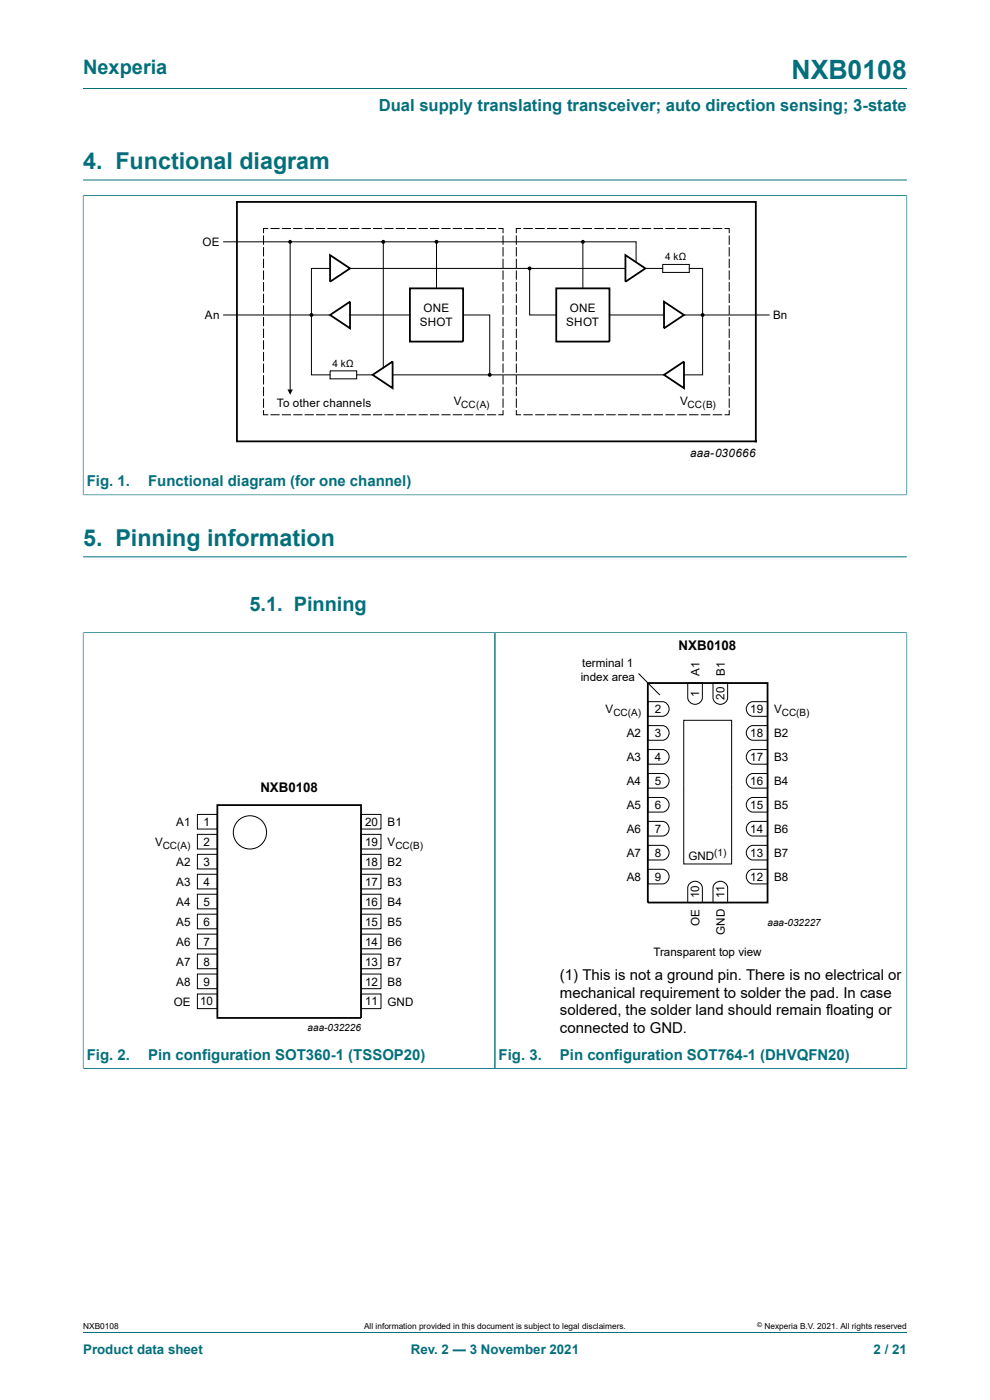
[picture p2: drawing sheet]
<svg xmlns="http://www.w3.org/2000/svg" width="210mm" height="297mm" viewBox="0 0 210 297" stroke-linecap="round" stroke-linejoin="round" font-family="sans-serif">
<g fill="none" stroke="#036f7b" stroke-width=".21">
<path d="M17.6 18.8h174.8M17.6 38.2h174.8M17.6 41.5h174.8M17.6 41.4v63.7M192.4 41.4v63.7M17.6 105h174.8M17.6 118.1h174.8M17.6 134.2h174.8M17.6 134.2v92.5M105 134.2v92.5M192.4 134.2v92.5M17.6 226.7h174.8"/>
<path d="M17.6 282.6h174.8"/>
</g>
<path d="M50.3 42.8h110v50.8h-110zM70 54.1l4.2 2.8-4.2 2.9zM132.7 54.1l4.2 2.8-4.2 2.9zM70 66.8l4.2-2.8v5.6zM79 79.5l4.3-2.8v5.6zM86.9 61.2h11.3v11.3h-11.3zM118 61.2h11.3v11.3h-11.3zM140.9 64l4.2 2.8-4.2 2.8zM140.9 79.5l4.2-2.8v5.6zM137.4 144.9h25.4v46.6h-25.4zM46.1 170.8h30.5v45.1h-30.5z" fill="none" stroke="#000" stroke-width=".38"/>
<g fill="none" stroke="#000" stroke-width=".21">
<path d="M47.4 51.3h87.5v4.2M55.9 50.1v1.7M55.9 52.5v1.8M55.9 55v1.8M55.9 57.5v1.7M55.9 59.9v1.8M56.8 48.5h-.9v.9M57.5 48.5h1.7M59.9 48.5h1.7M61.5 51.3v31.9M62.3 48.5h1.7M64.7 48.5h1.8"/>
<path d="M67.1 48.5h1.8M69.6 48.5h1.7M70 56.9h-3.9v22.6h3.9M72 48.5h1.7M74.2 56.9h58.5M74.4 48.5h1.7M76.8 48.5h1.7M79.2 48.5h1.8M81.3 51.3v26.8M81.6 48.5h1.8M84.1 48.5h1.7M86.5 48.5h1.7"/>
<path d="M88.9 48.5h1.7M91.3 48.5h1.7M92.6 51.3v9.9M93.7 48.5h1.8M96.2 48.5h1.7M98.6 48.5h1.7M101 48.5h1.7M103.4 48.5h1.7M105.8 48.5h.9v.9M106.7 50.1v1.7M106.7 52.5v1.8M106.7 55v1.8"/>
<path d="M106.7 57.5v1.7M106.7 59.9v1.8M109.5 50.1v1.7M109.5 52.5v1.8M109.5 55v1.8M109.5 57.5v1.7M109.5 59.9v1.8M110.4 48.5h-.9v.9M111.1 48.5h1.8M112.3 56.9v9.9h5.7M113.6 48.5h1.8M116.1 48.5h1.8"/>
<path d="M118.7 48.5h1.7M121.2 48.5h1.8M123.6 51.3v9.9M123.7 48.5h1.8M126.2 48.5h1.8M128.7 48.5h1.8M131.2 48.5h1.8M133.7 48.5h1.8M136.2 48.5h1.8M136.9 56.9h3.7M138.7 48.5h1.8M140.6 56.1h5.6v1.7h-5.6z"/>
<path d="M141.2 48.5h1.8M143.8 48.5h1.8M146.2 56.9h2.8v22.6h-3.9M146.3 48.5h1.8M148.8 48.5h1.8M151.3 48.5h1.8M153.8 48.5h.9v.9M154.7 50.1v1.7M154.7 52.5v1.8M154.7 55v1.8M154.7 57.5v1.7M154.7 59.9v1.8"/>
<path d="M47.4 66.8h22.6M55.9 62.4v1.8M55.9 64.9v1.7M55.9 67.4v1.7M55.9 69.8v1.8M55.9 72.3v1.8M55.9 74.8v1.7M55.9 77.2v1.8M55.9 79.7v1.8M70 78.7h5.7v1.7h-5.7zM74.2 66.8h12.7M75.7 79.5h3.3"/>
<path d="M83.3 79.5h57.6M98.2 66.8h5.7v12.7M106.7 62.4v1.8M106.7 64.9v1.7M106.7 67.4v1.7M106.7 69.8v1.8M106.7 72.3v1.8M106.7 74.8v1.7M106.7 77.2v1.8M106.7 79.7v1.8M109.5 62.4v1.8M109.5 64.9v1.7"/>
<path d="M109.5 67.4v1.7M109.5 69.8v1.8M109.5 72.3v1.8M109.5 74.8v1.7M109.5 77.2v1.8M109.5 79.7v1.8M129.3 66.8h11.6M145.1 66.8h18M154.7 62.4v1.8M154.7 64.9v1.7M154.7 67.4v1.7M154.7 69.8v1.8"/>
<path d="M154.7 72.3v1.8M154.7 74.8v1.7M154.7 77.2v1.8M154.7 79.7v1.8M55.9 87.1v.9h.9M55.9 82.2v1.7M55.9 84.6v1.8M57.5 88h1.7M59.9 88h1.7M62.3 88h1.7M64.7 88h1.8M67.1 88h1.8"/>
<path d="M69.6 88h1.7M72 88h1.7M74.4 88h1.7M76.8 88h1.7M79.2 88h1.8M81.6 88h1.8M84.1 88h1.7M86.5 88h1.7M88.9 88h1.7M91.3 88h1.7M93.7 88h1.8M96.2 88h1.7"/>
<path d="M98.6 88h1.7M101 88h1.7M103.4 88h1.7M106.7 87.1v.9h-.9M106.7 82.2v1.7M106.7 84.6v1.8M109.5 87.1v.9h.9M109.5 82.2v1.7M109.5 84.6v1.8M111.1 88h1.8M113.6 88h1.8M116.1 88h1.8"/>
<path d="M118.7 88h1.7M121.2 88h1.8M123.7 88h1.8M126.2 88h1.8M128.7 88h1.8M131.2 88h1.8M133.7 88h1.8M136.2 88h1.8M138.7 88h1.8M141.2 88h1.8M143.8 88h1.8M146.3 88h1.8"/>
<path d="M148.8 88h1.8M151.3 88h1.8M154.7 87.1v.9h-.9M154.7 82.2v1.7M154.7 84.6v1.8M135.4 142.9l4.6 4.5M137.4 159h3.1a1.56 1.56 0 0 1 1.4 1.6 1.56 1.56 0 0 1-1.4 1.5h-3.1zM137.4 153.9h3.1a1.56 1.56 0 0 1 1.4 1.6 1.56 1.56 0 0 1-1.4 1.5h-3.1zM137.4 148.9h3.1a1.56 1.56 0 0 1 1.4 1.5 1.56 1.56 0 0 1-1.4 1.6h-3.1zM145 152.8h10.2v30.5h-10.2zM145.9 144.9h3.1v3.1a1.56 1.56 0 0 1-1.6 1.4 1.56 1.56 0 0 1-1.5-1.4zM151.2 144.9h3.1v3.1a1.56 1.56 0 0 1-1.5 1.4 1.56 1.56 0 0 1-1.6-1.4z"/>
<path d="M158.9 159.3l.8-.3h3.1v3.1h-3.1a1.57 1.57 0 0 1-1.3-1.1 1.57 1.57 0 0 1 .5-1.7zM158.9 154.3l.8-.4h3.1v3.1h-3.1a1.57 1.57 0 0 1-1.3-1.1 1.57 1.57 0 0 1 .5-1.6zM158.9 149.2l.8-.3h3.1v3.1h-3.1a1.57 1.57 0 0 1-1.3-1.2 1.57 1.57 0 0 1 .5-1.6zM41.9 172.8h4.2v3.1h-4.2zM41.9 177h4.2v3.1h-4.2zM76.6 172.8h4.2v3.1h-4.2zM76.6 177h4.2v3.1h-4.2zM137.4 179.3h3.1a1.56 1.56 0 0 1 1.4 1.6 1.56 1.56 0 0 1-1.4 1.5h-3.1zM137.4 174.3h3.1a1.56 1.56 0 0 1 1.4 1.5 1.56 1.56 0 0 1-1.4 1.6h-3.1zM137.4 169.2h3.1a1.56 1.56 0 0 1 1.4 1.5 1.56 1.56 0 0 1-1.4 1.6h-3.1zM137.4 164.1h3.1a1.56 1.56 0 0 1 1.4 1.5 1.56 1.56 0 0 1-1.4 1.6h-3.1zM158.9 179.7l.8-.4h3.1v3.1h-3.1a1.57 1.57 0 0 1-1.3-1.1 1.57 1.57 0 0 1 .5-1.6z"/>
<path d="M158.9 174.6l.8-.3h3.1v3.1h-3.1a1.57 1.57 0 0 1-1.3-1.2 1.57 1.57 0 0 1 .5-1.6zM158.9 169.5l.8-.3h3.1v3.1h-3.1a1.57 1.57 0 0 1-1.3-1.1 1.57 1.57 0 0 1 .5-1.7zM158.9 164.4l.8-.3h3.1v3.1h-3.1a1.57 1.57 0 0 1-1.3-1.1 1.57 1.57 0 0 1 .5-1.7zM41.9 181.2h4.2v3.1h-4.2zM41.9 185.5h4.2v3.1h-4.2zM41.9 189.7h4.2v3.1h-4.2zM41.9 193.9h4.2v3.1h-4.2zM41.9 198.2h4.2v3.1h-4.2zM76.6 198.2h4.2v3.1h-4.2zM76.6 189.7h4.2v3.1h-4.2zM76.6 193.9h4.2v3.1h-4.2zM76.6 181.2h4.2v3.1h-4.2z"/>
<path d="M76.6 185.5h4.2v3.1h-4.2zM137.4 184.4h3.1a1.56 1.56 0 0 1 1.4 1.6 1.56 1.56 0 0 1-1.4 1.5h-3.1zM146.2 187.5a1.57 1.57 0 0 1 1.7-.5 1.57 1.57 0 0 1 1.1 1.4v3.1h-3.1v-3.1zM151.6 187.5a1.57 1.57 0 0 1 1.6-.5 1.57 1.57 0 0 1 1.1 1.4v3.1h-3.1v-3.1zM158.9 184.7l.8-.3h3.1v3.1h-3.1a1.58 1.58 0 0 1-1.3-1.1 1.58 1.58 0 0 1 .5-1.7zM41.9 202.4h4.2v3.1h-4.2zM41.9 206.6h4.2v3.1h-4.2zM41.9 210.9h4.2v3.1h-4.2zM76.6 206.6h4.2v3.1h-4.2zM76.6 210.9h4.2v3.1h-4.2zM76.6 202.4h4.2v3.1h-4.2z"/>
<circle cx="53" cy="176.6" r="3.5"/>
</g>
<g fill="#000">
<path d="M61 82.6h1.1l-.6 1.2z"/>
<circle cx="61.5" cy="51.3" r=".28"/>
<circle cx="81.3" cy="51.3" r=".28"/>
<circle cx="92.6" cy="51.3" r=".28"/>
<circle cx="112.3" cy="56.9" r=".28"/>
<circle cx="123.6" cy="51.3" r=".28"/>
<circle cx="66.1" cy="66.8" r=".28"/>
<circle cx="103.9" cy="79.5" r=".28"/>
<circle cx="149" cy="66.8" r=".28"/>
</g>
<g fill="none" stroke="#000" stroke-width=".25">
<circle cx="61.5" cy="51.3" r=".28"/>
<circle cx="81.3" cy="51.3" r=".28"/>
<circle cx="92.6" cy="51.3" r=".28"/>
<circle cx="112.3" cy="56.9" r=".28"/>
<circle cx="123.6" cy="51.3" r=".28"/>
<circle cx="66.1" cy="66.8" r=".28"/>
<circle cx="103.9" cy="79.5" r=".28"/>
<circle cx="149" cy="66.8" r=".28"/>
</g>
<text font-size="5.6" fill="#036f7b" x="167.9" y="16.8">NXB0108</text>
<g font-size="4.9" fill="#036f7b">
<text x="17.6" y="35.9">4. Functional diagram</text>
<text x="17.6" y="115.8">5. Pinning information</text>
</g>
<g font-size="4.2" fill="#036f7b">
<text x="17.6" y="15.6">Nexperia</text>
<text x="52.9" y="129.6">5.1. Pinning</text>
</g>
<text font-size="3.5" fill="#036f7b" x="80.3" y="23.7">Dual supply translating transceiver; auto direction sensing; 3-state</text>
<g font-size="3.2" fill="#036f7b">
<text x="18.4" y="103.1">Fig. 1.</text>
<text x="31.4" y="103.1">Functional diagram (for one channel)</text>
<text x="18.4" y="224.8">Fig. 2.</text>
<text x="31.4" y="224.8">Pin configuration SOT360-1 (TSSOP20)</text>
<text x="105.8" y="224.8">Fig. 3.</text>
<text x="118.8" y="224.8">Pin configuration SOT764-1 (DHVQFN20)</text>
</g>
<g font-size="3.2">
<text x="118.8" y="207.8">(1) This is not a ground pin. There is no electrical or</text>
<text x="118.8" y="211.6">mechanical requirement to solder the pad. In case</text>
<text x="118.8" y="215.4">soldered, the solder land should remain floating or</text>
<text x="118.8" y="219.2">connected to GND.</text>
</g>
<g font-size="2.8">
<text x="143.9" y="137.8">NXB0108</text>
<text x="55.2" y="168">NXB0108</text>
</g>
<g font-size="2.8" fill="#036f7b">
<text x="17.6" y="287.2">Product data sheet</text>
<text x="87.2" y="287.2">Rev. 2 — 3 November 2021</text>
<text x="185.3" y="287.2">2 / 21</text>
</g>
<g font-size="2.5">
<text x="43" y="52.1">OE</text>
<text x="43.5" y="67.7">An</text>
<text x="89.1" y="69.2">SHOT</text>
<text x="89.8" y="66.2">ONE</text>
<text x="120.1" y="69.2">SHOT</text>
<text x="120.9" y="66.2">ONE</text>
<text x="164" y="67.7">Bn</text>
<text x="58.7" y="86.3">To other channels</text>
<text x="96.2" y="86">V</text>
<text x="144.2" y="86">V</text>
<text x="146.4" y="97">aaa-030666</text>
<text x="123.5" y="141.5">terminal 1</text>
<text x="148.4" y="143.4" transform="rotate(-90 148.4 143.4)">A1</text>
<text x="153.7" y="143.4" transform="rotate(-90 153.7 143.4)">B1</text>
<text x="123.2" y="144.4">index area</text>
<text x="148.3" y="147.8" transform="rotate(-90 148.3 147.8)">1</text>
<text x="153.7" y="148.5" transform="rotate(-90 153.7 148.5)">20</text>
<text x="128.5" y="151.4">V</text>
<text x="138.9" y="151.3">2</text>
<text x="159.1" y="151.3">19</text>
<text x="164.2" y="151.4">V</text>
<text x="133" y="161.5">A3</text>
<text x="133" y="156.4">A2</text>
<text x="138.9" y="161.5">4</text>
<text x="138.9" y="156.4">3</text>
<text x="159.1" y="161.5">17</text>
<text x="159.1" y="156.4">18</text>
<text x="164.2" y="161.5">B3</text>
<text x="164.2" y="156.4">B2</text>
<text x="133" y="166.6">A4</text>
<text x="138.9" y="166.5">5</text>
<text x="159.1" y="166.5">16</text>
<text x="164.2" y="166.6">B4</text>
<text x="133" y="171.7">A5</text>
<text x="138.9" y="171.6">6</text>
<text x="159.1" y="171.6">15</text>
<text x="164.2" y="171.7">B5</text>
<text x="32.9" y="179.5">V</text>
<text x="37.4" y="175.3">A1</text>
<text x="43.2" y="175.2">1</text>
<text x="43.2" y="179.5">2</text>
<text x="77.4" y="175.2">20</text>
<text x="77.4" y="179.5">19</text>
<text x="82.2" y="175.3">B1</text>
<text x="82.2" y="179.5">V</text>
<text x="133" y="176.8">A6</text>
<text x="138.9" y="176.7">7</text>
<text x="159.1" y="176.7">14</text>
<text x="164.2" y="176.8">B6</text>
<text x="37.4" y="183.8">A2</text>
<text x="43.2" y="183.6">3</text>
<text x="77.4" y="183.6">18</text>
<text x="82.2" y="183.8">B2</text>
<text x="133" y="181.8">A7</text>
<text x="138.9" y="181.8">8</text>
<text x="146" y="182.4">GND</text>
<text x="159.1" y="181.8">13</text>
<text x="164.2" y="181.8">B7</text>
<text x="37.4" y="188">A3</text>
<text x="43.2" y="187.9">4</text>
<text x="77.4" y="187.9">17</text>
<text x="82.2" y="188">B3</text>
<text x="133" y="186.9">A8</text>
<text x="138.9" y="186.9">9</text>
<text x="148.3" y="190.5" transform="rotate(-90 148.3 190.5)">10</text>
<text x="153.7" y="190.5" transform="rotate(-90 153.7 190.5)">11</text>
<text x="159.1" y="186.9">12</text>
<text x="164.2" y="186.9">B8</text>
<text x="37.4" y="192.2">A4</text>
<text x="37.4" y="196.5">A5</text>
<text x="43.2" y="192.2">5</text>
<text x="43.2" y="196.3">6</text>
<text x="77.4" y="192.2">16</text>
<text x="77.4" y="196.4">15</text>
<text x="82.2" y="192.2">B4</text>
<text x="82.2" y="196.5">B5</text>
<text x="148.4" y="196.4" transform="rotate(-90 148.4 196.4)">OE</text>
<text x="37.4" y="200.7">A6</text>
<text x="43.2" y="200.6">7</text>
<text x="77.4" y="200.6">14</text>
<text x="82.2" y="200.7">B6</text>
<text x="138.6" y="202.7">Transparent top view</text>
<text x="153.7" y="198.4" transform="rotate(-90 153.7 198.4)">GND</text>
<text x="37.4" y="204.9">A7</text>
<text x="37.4" y="209.2">A8</text>
<text x="43.2" y="204.9">8</text>
<text x="43.2" y="209.1">9</text>
<text x="77.4" y="209.1">12</text>
<text x="77.4" y="204.9">13</text>
<text x="82.2" y="204.9">B7</text>
<text x="82.2" y="209.2">B8</text>
<text x="36.9" y="213.4">OE</text>
<text x="42.5" y="213.3">10</text>
<text x="77.4" y="213.3">11</text>
<text x="82.2" y="213.4">GND</text>
</g>
<g font-size="2.1">
<text x="141.1" y="55.2">4 kΩ</text>
<text x="70.5" y="77.8">4 kΩ</text>
<text x="97.8" y="86.5">CC(A)</text>
<text x="145.8" y="86.5">CC(B)</text>
<text x="130.1" y="151.9">CC(A)</text>
<text x="165.9" y="151.9">CC(B)</text>
<text x="34.5" y="180">CC(A)</text>
<text x="83.9" y="180">CC(B)</text>
<text x="151.5" y="181.7">(1)</text>
<text x="162.8" y="196.5">aaa-032227</text>
<text x="65.3" y="218.8">aaa-032226</text>
</g>
<g font-size="1.8">
<text x="17.6" y="282">NXB0108</text>
<text x="77.2" y="282">All information provided in this document is subject to legal disclaimers.</text>
<text x="162.2" y="282">Nexperia B.V. 2021. All rights reserved</text>
</g>
<text font-size="1.4" x="160.6" y="281.6">©</text>
</svg>
